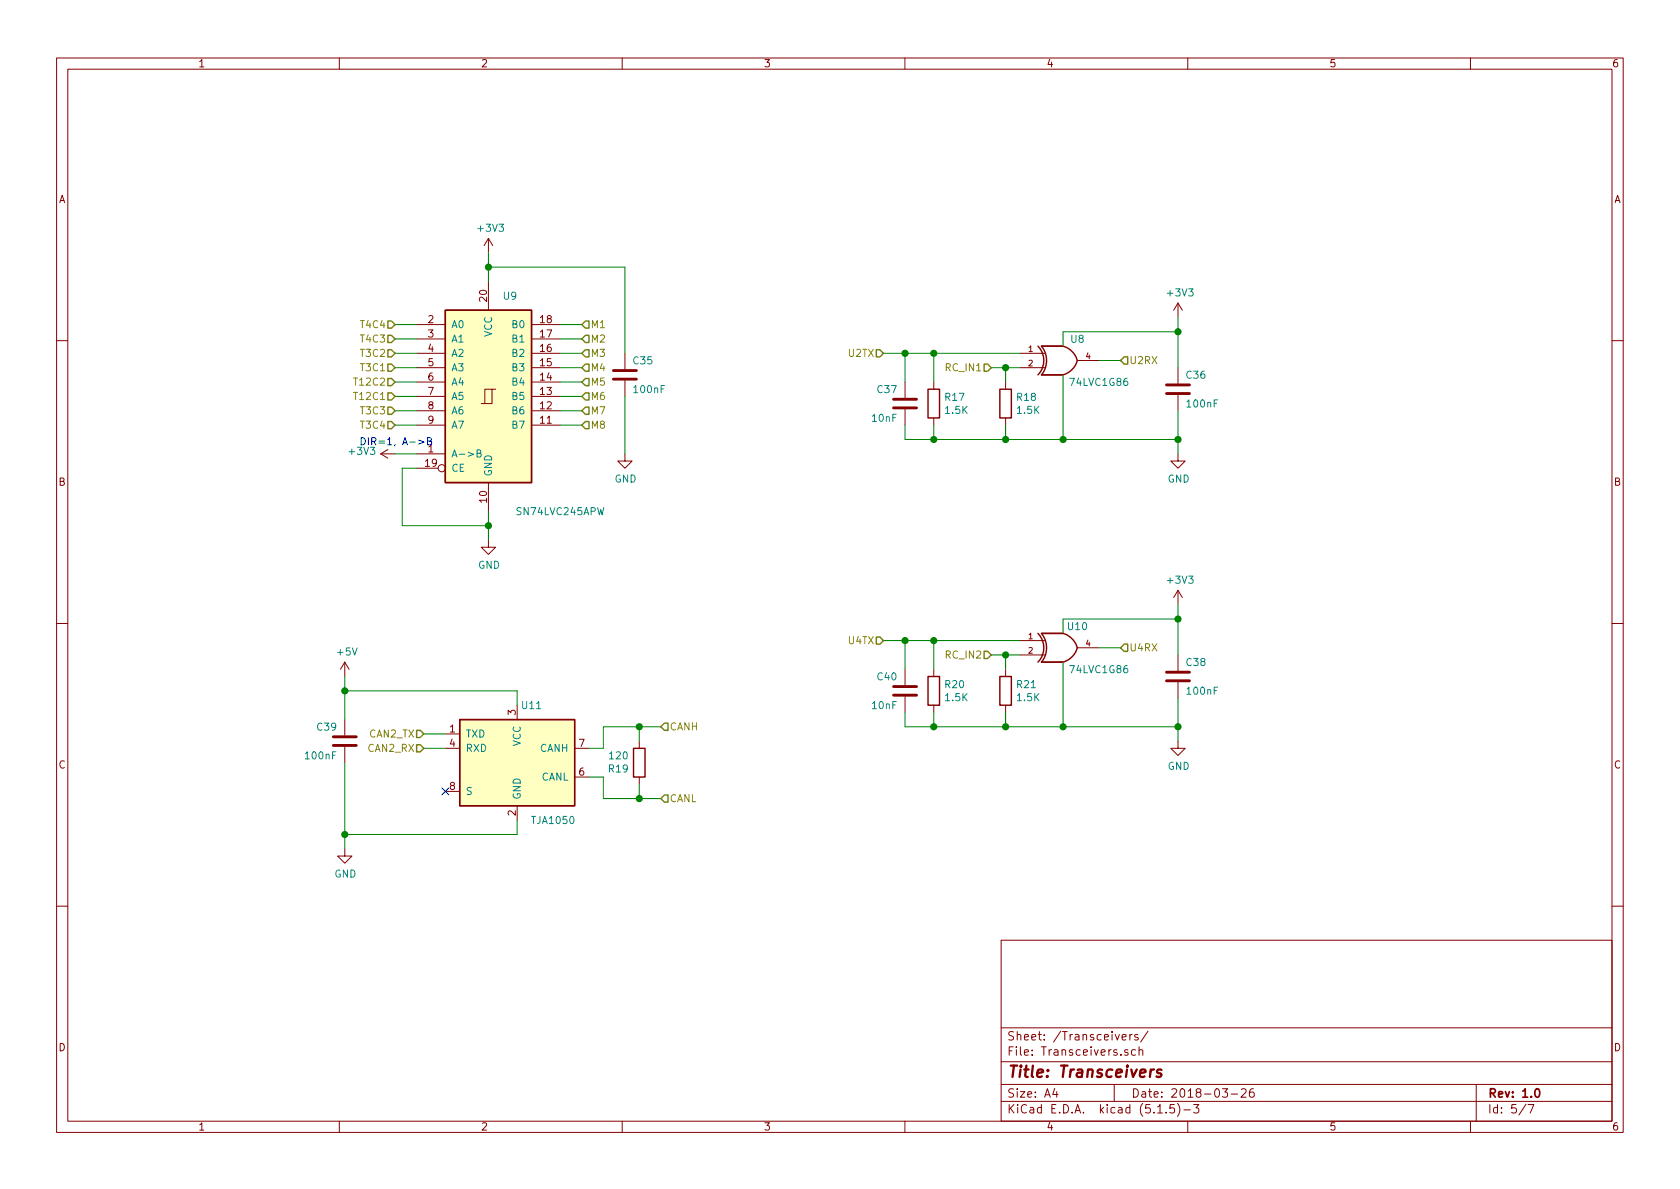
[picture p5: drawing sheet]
EESchema Schematic File Version 4
EELAYER 30 0
EELAYER END
$Descr A4 11693 8268
encoding utf-8
Sheet 5 7
Title "Transceivers"
Date "2018-03-26"
Rev "1.0"
Comp ""
Comment1 ""
Comment2 ""
Comment3 ""
Comment4 ""
$EndDescr
$Comp
L power:GND #PWR038
U 1 1
P 3400 3750
F 0 "#PWR038" H 3400 3500 50  0001 C CNN
F 1 "GND" H 3405 3577 50  0000 C CNN
F 2 "" H 3400 3750 50  0001 C CNN
F 3 "" H 3400 3750 50  0001 C CNN
	1    3400 3750
	1    0    0    -1  
$EndComp
Wire Wire Line
	3400 3650 3400 3750
$Comp
L SimpleFC-rescue:74LVC1G86-Logic_74xgxx-SimpleFC-cache U8
U 1 1
P 7400 2500
F 0 "U8" H 7500 2650 50  0000 C CNN
F 1 "74LVC1G86" H 7650 2350 50  0000 C CNN
F 2 "STD_SMD:SOT-23-5" H 7400 2500 50  0001 C CNN
F 3 "http://www.ti.com/lit/sg/scyt129e/scyt129e.pdf" H 7400 2500 50  0001 C CNN
	1    7400 2500
	1    0    0    -1  
$EndComp
$Comp
L power:GND #PWR040
U 1 1
P 8200 3150
F 0 "#PWR040" H 8200 2900 50  0001 C CNN
F 1 "GND" H 8205 2977 50  0000 C CNN
F 2 "" H 8200 3150 50  0001 C CNN
F 3 "" H 8200 3150 50  0001 C CNN
	1    8200 3150
	1    0    0    -1  
$EndComp
$Comp
L power:+3V3 #PWR037
U 1 1
P 8200 2200
F 0 "#PWR037" H 8200 2050 50  0001 C CNN
F 1 "+3V3" H 8215 2373 50  0000 C CNN
F 2 "" H 8200 2200 50  0001 C CNN
F 3 "" H 8200 2200 50  0001 C CNN
	1    8200 2200
	1    0    0    -1  
$EndComp
Wire Wire Line
	7400 2400 7400 2300
$Comp
L Device:C C37
U 1 1
P 6300 2800
F 0 "C37" H 6350 2900 50  0000 L CNN
F 1 "10nF" H 6350 2700 50  0000 L CNN
F 2 "STD_SMD:C_0603_HandSoldering" H 6338 2650 50  0001 C CNN
F 3 "" H 6300 2800 50  0001 C CNN
	1    6300 2800
	-1   0    0    -1  
$EndComp
$Comp
L Device:R R17
U 1 1
P 6500 2800
F 0 "R17" H 6570 2846 50  0000 L CNN
F 1 "1.5K" H 6570 2755 50  0000 L CNN
F 2 "STD_SMD:R_0603_HandSoldering" V 6430 2800 50  0001 C CNN
F 3 "" H 6500 2800 50  0001 C CNN
	1    6500 2800
	1    0    0    -1  
$EndComp
$Comp
L Device:R R18
U 1 1
P 7000 2800
F 0 "R18" H 7070 2846 50  0000 L CNN
F 1 "1.5K" H 7070 2755 50  0000 L CNN
F 2 "STD_SMD:R_0603_HandSoldering" V 6930 2800 50  0001 C CNN
F 3 "" H 7000 2800 50  0001 C CNN
	1    7000 2800
	1    0    0    -1  
$EndComp
$Comp
L Device:C C36
U 1 1
P 8200 2700
F 0 "C36" H 8250 2800 50  0000 L CNN
F 1 "100nF" H 8250 2600 50  0000 L CNN
F 2 "STD_SMD:C_0603_HandSoldering" H 8238 2550 50  0001 C CNN
F 3 "" H 8200 2700 50  0001 C CNN
	1    8200 2700
	1    0    0    -1  
$EndComp
Wire Wire Line
	7650 2500 7800 2500
Text HLabel 7800 2500 2    50   Input ~ 0
U2RX
Wire Wire Line
	7100 2450 6500 2450
Wire Wire Line
	6300 2450 6300 2650
Wire Wire Line
	6500 2650 6500 2450
Connection ~ 6500 2450
Wire Wire Line
	6500 2450 6300 2450
Wire Wire Line
	7100 2550 7000 2550
Wire Wire Line
	7000 2550 7000 2650
Wire Wire Line
	7000 2550 6900 2550
Connection ~ 7000 2550
Wire Wire Line
	6300 2450 6150 2450
Connection ~ 6300 2450
Wire Wire Line
	6300 2950 6300 3050
Wire Wire Line
	6300 3050 6500 3050
Wire Wire Line
	8200 3050 8200 2850
Wire Wire Line
	8200 3150 8200 3050
Connection ~ 8200 3050
Wire Wire Line
	7400 2600 7400 3050
Connection ~ 7400 3050
Wire Wire Line
	7400 3050 8200 3050
Wire Wire Line
	7000 2950 7000 3050
Connection ~ 7000 3050
Wire Wire Line
	7000 3050 7400 3050
Wire Wire Line
	6500 2950 6500 3050
Connection ~ 6500 3050
Wire Wire Line
	6500 3050 7000 3050
Wire Wire Line
	7400 2300 8200 2300
Wire Wire Line
	8200 2300 8200 2200
Wire Wire Line
	8200 2550 8200 2300
Connection ~ 8200 2300
Text HLabel 6150 2450 0    50   Input ~ 0
U2TX
Text HLabel 6900 2550 0    50   Input ~ 0
RC_IN1
$Comp
L SimpleFC-rescue:74LVC1G86-Logic_74xgxx-SimpleFC-cache U10
U 1 1
P 7400 4500
F 0 "U10" H 7500 4650 50  0000 C CNN
F 1 "74LVC1G86" H 7650 4350 50  0000 C CNN
F 2 "STD_SMD:SOT-23-5" H 7400 4500 50  0001 C CNN
F 3 "http://www.ti.com/lit/sg/scyt129e/scyt129e.pdf" H 7400 4500 50  0001 C CNN
	1    7400 4500
	1    0    0    -1  
$EndComp
$Comp
L power:GND #PWR044
U 1 1
P 8200 5150
F 0 "#PWR044" H 8200 4900 50  0001 C CNN
F 1 "GND" H 8205 4977 50  0000 C CNN
F 2 "" H 8200 5150 50  0001 C CNN
F 3 "" H 8200 5150 50  0001 C CNN
	1    8200 5150
	1    0    0    -1  
$EndComp
$Comp
L power:+3V3 #PWR041
U 1 1
P 8200 4200
F 0 "#PWR041" H 8200 4050 50  0001 C CNN
F 1 "+3V3" H 8215 4373 50  0000 C CNN
F 2 "" H 8200 4200 50  0001 C CNN
F 3 "" H 8200 4200 50  0001 C CNN
	1    8200 4200
	1    0    0    -1  
$EndComp
Wire Wire Line
	7400 4400 7400 4300
$Comp
L Device:C C40
U 1 1
P 6300 4800
F 0 "C40" H 6350 4900 50  0000 L CNN
F 1 "10nF" H 6350 4700 50  0000 L CNN
F 2 "STD_SMD:C_0603_HandSoldering" H 6338 4650 50  0001 C CNN
F 3 "" H 6300 4800 50  0001 C CNN
	1    6300 4800
	-1   0    0    -1  
$EndComp
$Comp
L Device:R R20
U 1 1
P 6500 4800
F 0 "R20" H 6570 4846 50  0000 L CNN
F 1 "1.5K" H 6570 4755 50  0000 L CNN
F 2 "STD_SMD:R_0603_HandSoldering" V 6430 4800 50  0001 C CNN
F 3 "" H 6500 4800 50  0001 C CNN
	1    6500 4800
	1    0    0    -1  
$EndComp
$Comp
L Device:R R21
U 1 1
P 7000 4800
F 0 "R21" H 7070 4846 50  0000 L CNN
F 1 "1.5K" H 7070 4755 50  0000 L CNN
F 2 "STD_SMD:R_0603_HandSoldering" V 6930 4800 50  0001 C CNN
F 3 "" H 7000 4800 50  0001 C CNN
	1    7000 4800
	1    0    0    -1  
$EndComp
$Comp
L Device:C C38
U 1 1
P 8200 4700
F 0 "C38" H 8250 4800 50  0000 L CNN
F 1 "100nF" H 8250 4600 50  0000 L CNN
F 2 "STD_SMD:C_0603_HandSoldering" H 8238 4550 50  0001 C CNN
F 3 "" H 8200 4700 50  0001 C CNN
	1    8200 4700
	1    0    0    -1  
$EndComp
Wire Wire Line
	7650 4500 7800 4500
Text HLabel 7800 4500 2    50   Input ~ 0
U4RX
Wire Wire Line
	7100 4450 6500 4450
Wire Wire Line
	6300 4450 6300 4650
Wire Wire Line
	6500 4650 6500 4450
Connection ~ 6500 4450
Wire Wire Line
	6500 4450 6300 4450
Wire Wire Line
	7100 4550 7000 4550
Wire Wire Line
	7000 4550 7000 4650
Wire Wire Line
	7000 4550 6900 4550
Connection ~ 7000 4550
Wire Wire Line
	6300 4450 6150 4450
Connection ~ 6300 4450
Wire Wire Line
	6300 4950 6300 5050
Wire Wire Line
	6300 5050 6500 5050
Wire Wire Line
	8200 5050 8200 4850
Wire Wire Line
	8200 5150 8200 5050
Connection ~ 8200 5050
Wire Wire Line
	7400 4600 7400 5050
Connection ~ 7400 5050
Wire Wire Line
	7400 5050 8200 5050
Wire Wire Line
	7000 4950 7000 5050
Connection ~ 7000 5050
Wire Wire Line
	7000 5050 7400 5050
Wire Wire Line
	6500 4950 6500 5050
Connection ~ 6500 5050
Wire Wire Line
	6500 5050 7000 5050
Wire Wire Line
	7400 4300 8200 4300
Wire Wire Line
	8200 4300 8200 4200
Wire Wire Line
	8200 4550 8200 4300
Connection ~ 8200 4300
Text HLabel 6150 4450 0    50   Input ~ 0
U4TX
Text HLabel 6900 4550 0    50   Input ~ 0
RC_IN2
$Comp
L power:GND #PWR039
U 1 1
P 4350 3150
F 0 "#PWR039" H 4350 2900 50  0001 C CNN
F 1 "GND" H 4355 2977 50  0000 C CNN
F 2 "" H 4350 3150 50  0001 C CNN
F 3 "" H 4350 3150 50  0001 C CNN
	1    4350 3150
	1    0    0    -1  
$EndComp
$Comp
L power:+3V3 #PWR035
U 1 1
P 3400 1750
F 0 "#PWR035" H 3400 1600 50  0001 C CNN
F 1 "+3V3" H 3415 1923 50  0000 C CNN
F 2 "" H 3400 1750 50  0001 C CNN
F 3 "" H 3400 1750 50  0001 C CNN
	1    3400 1750
	1    0    0    -1  
$EndComp
Text Notes 2500 3100 0    50   ~ 0
DIR=1, A->B
$Comp
L power:+5V #PWR042
U 1 1
P 2400 4700
F 0 "#PWR042" H 2400 4550 50  0001 C CNN
F 1 "+5V" H 2415 4873 50  0000 C CNN
F 2 "" H 2400 4700 50  0001 C CNN
F 3 "" H 2400 4700 50  0001 C CNN
	1    2400 4700
	1    0    0    -1  
$EndComp
$Comp
L power:GND #PWR043
U 1 1
P 2400 5900
F 0 "#PWR043" H 2400 5650 50  0001 C CNN
F 1 "GND" H 2405 5727 50  0000 C CNN
F 2 "" H 2400 5900 50  0001 C CNN
F 3 "" H 2400 5900 50  0001 C CNN
	1    2400 5900
	1    0    0    -1  
$EndComp
Wire Wire Line
	3100 5100 2950 5100
Wire Wire Line
	3100 5200 2950 5200
Text HLabel 2950 5100 0    50   Input ~ 0
CAN2_TX
Text HLabel 2950 5200 0    50   Input ~ 0
CAN2_RX
$Comp
L Device:R R19
U 1 1
P 4450 5300
F 0 "R19" H 4520 5346 50  0000 L CNN
F 1 "120" H 4520 5255 50  0000 L CNN
F 2 "STD_SMD:R_0603_HandSoldering" V 4380 5300 50  0001 C CNN
F 3 "" H 4450 5300 50  0001 C CNN
	1    4450 5300
	-1   0    0    1   
$EndComp
Text HLabel 4600 5550 2    50   Input ~ 0
CANL
Text HLabel 4600 5050 2    50   Input ~ 0
CANH
Wire Wire Line
	2900 2950 2750 2950
Wire Wire Line
	2900 2850 2750 2850
Wire Wire Line
	2900 2750 2750 2750
Wire Wire Line
	2900 2650 2750 2650
Wire Wire Line
	2900 2550 2750 2550
Wire Wire Line
	2900 2450 2750 2450
Wire Wire Line
	2900 2350 2750 2350
Wire Wire Line
	2900 2250 2750 2250
Text HLabel 2750 2250 0    50   Input ~ 0
T4C4
Text HLabel 2750 2350 0    50   Input ~ 0
T4C3
Text HLabel 2750 2850 0    50   Input ~ 0
T3C3
Text HLabel 2750 2950 0    50   Input ~ 0
T3C4
Text HLabel 2750 2750 0    50   Input ~ 0
T12C1
Text HLabel 2750 2650 0    50   Input ~ 0
T12C2
Text HLabel 2750 2450 0    50   Input ~ 0
T3C2
Text HLabel 2750 2550 0    50   Input ~ 0
T3C1
Wire Wire Line
	3900 2250 4050 2250
Wire Wire Line
	3900 2350 4050 2350
Wire Wire Line
	3900 2450 4050 2450
Wire Wire Line
	3900 2550 4050 2550
Wire Wire Line
	3900 2650 4050 2650
Wire Wire Line
	3900 2750 4050 2750
Wire Wire Line
	3900 2850 4050 2850
Wire Wire Line
	3900 2950 4050 2950
Text HLabel 4050 2250 2    50   Input ~ 0
M1
Text HLabel 4050 2350 2    50   Input ~ 0
M2
Text HLabel 4050 2450 2    50   Input ~ 0
M3
Text HLabel 4050 2550 2    50   Input ~ 0
M4
Text HLabel 4050 2650 2    50   Input ~ 0
M5
Text HLabel 4050 2750 2    50   Input ~ 0
M6
Text HLabel 4050 2850 2    50   Input ~ 0
M7
Text HLabel 4050 2950 2    50   Input ~ 0
M8
$Comp
L Device:C C39
U 1 1
P 2400 5150
F 0 "C39" H 2450 5250 50  0000 L CNN
F 1 "100nF" H 2450 5050 50  0000 L CNN
F 2 "STD_SMD:C_0603_HandSoldering" H 2438 5000 50  0001 C CNN
F 3 "" H 2400 5150 50  0001 C CNN
	1    2400 5150
	-1   0    0    -1  
$EndComp
$Comp
L Device:C C35
U 1 1
P 4350 2600
F 0 "C35" H 4400 2700 50  0000 L CNN
F 1 "100nF" H 4400 2500 50  0000 L CNN
F 2 "STD_SMD:C_0603_HandSoldering" H 4388 2450 50  0001 C CNN
F 3 "" H 4350 2600 50  0001 C CNN
	1    4350 2600
	1    0    0    -1  
$EndComp
$Comp
L 74xx:74LS245 U9
U 1 1
P 3400 2750
F 0 "U9" H 3550 3450 50  0000 C CNN
F 1 "SN74LVC245APW" H 3900 1950 50  0000 C CNN
F 2 "Package_SO:TSSOP-20_4.4x6.5mm_P0.65mm" H 3400 2750 50  0001 C CNN
F 3 "http://www.ti.com/lit/gpn/sn74LS245" H 3400 2750 50  0001 C CNN
	1    3400 2750
	1    0    0    -1  
$EndComp
Wire Wire Line
	3400 1750 3400 1850
Wire Wire Line
	3400 1850 4350 1850
Wire Wire Line
	4350 1850 4350 2450
Connection ~ 3400 1850
Wire Wire Line
	3400 1850 3400 1950
Wire Wire Line
	4350 2750 4350 3150
$Comp
L power:+3V3 #PWR0102
U 1 1
P 2750 3150
F 0 "#PWR0102" H 2750 3000 50  0001 C CNN
F 1 "+3V3" V 2765 3278 50  0000 L CNN
F 2 "" H 2750 3150 50  0001 C CNN
F 3 "" H 2750 3150 50  0001 C CNN
	1    2750 3150
	0    -1   -1   0   
$EndComp
Wire Wire Line
	2750 3150 2900 3150
Wire Wire Line
	3400 3650 2800 3650
Wire Wire Line
	2800 3650 2800 3250
Wire Wire Line
	2800 3250 2900 3250
Wire Wire Line
	3400 3550 3400 3650
Connection ~ 3400 3650
$Comp
L Interface_CAN_LIN:TJA1051T U11
U 1 1
P 3600 5300
F 0 "U11" H 3700 5700 50  0000 C CNN
F 1 "TJA1050" H 3850 4900 50  0000 C CNN
F 2 "Package_SO:SOIC-8_3.9x4.9mm_P1.27mm" H 3600 4800 50  0001 C CIN
F 3 "" H 3600 5300 50  0001 C CNN
	1    3600 5300
	1    0    0    -1  
$EndComp
NoConn ~ 3100 5500
Wire Wire Line
	2400 5300 2400 5800
Wire Wire Line
	2400 4700 2400 4800
Wire Wire Line
	3600 4900 3600 4800
Wire Wire Line
	3600 4800 2400 4800
Connection ~ 2400 4800
Wire Wire Line
	2400 4800 2400 5000
Wire Wire Line
	3600 5700 3600 5800
Wire Wire Line
	3600 5800 2400 5800
Connection ~ 2400 5800
Wire Wire Line
	2400 5800 2400 5900
Wire Wire Line
	4100 5200 4200 5200
Wire Wire Line
	4200 5200 4200 5050
Wire Wire Line
	4200 5050 4450 5050
Wire Wire Line
	4450 5050 4450 5150
Wire Wire Line
	4100 5400 4200 5400
Wire Wire Line
	4200 5400 4200 5550
Wire Wire Line
	4200 5550 4450 5550
Wire Wire Line
	4450 5550 4450 5450
Wire Wire Line
	4600 5550 4450 5550
Connection ~ 4450 5550
Wire Wire Line
	4600 5050 4450 5050
Connection ~ 4450 5050
$EndSCHEMATC
